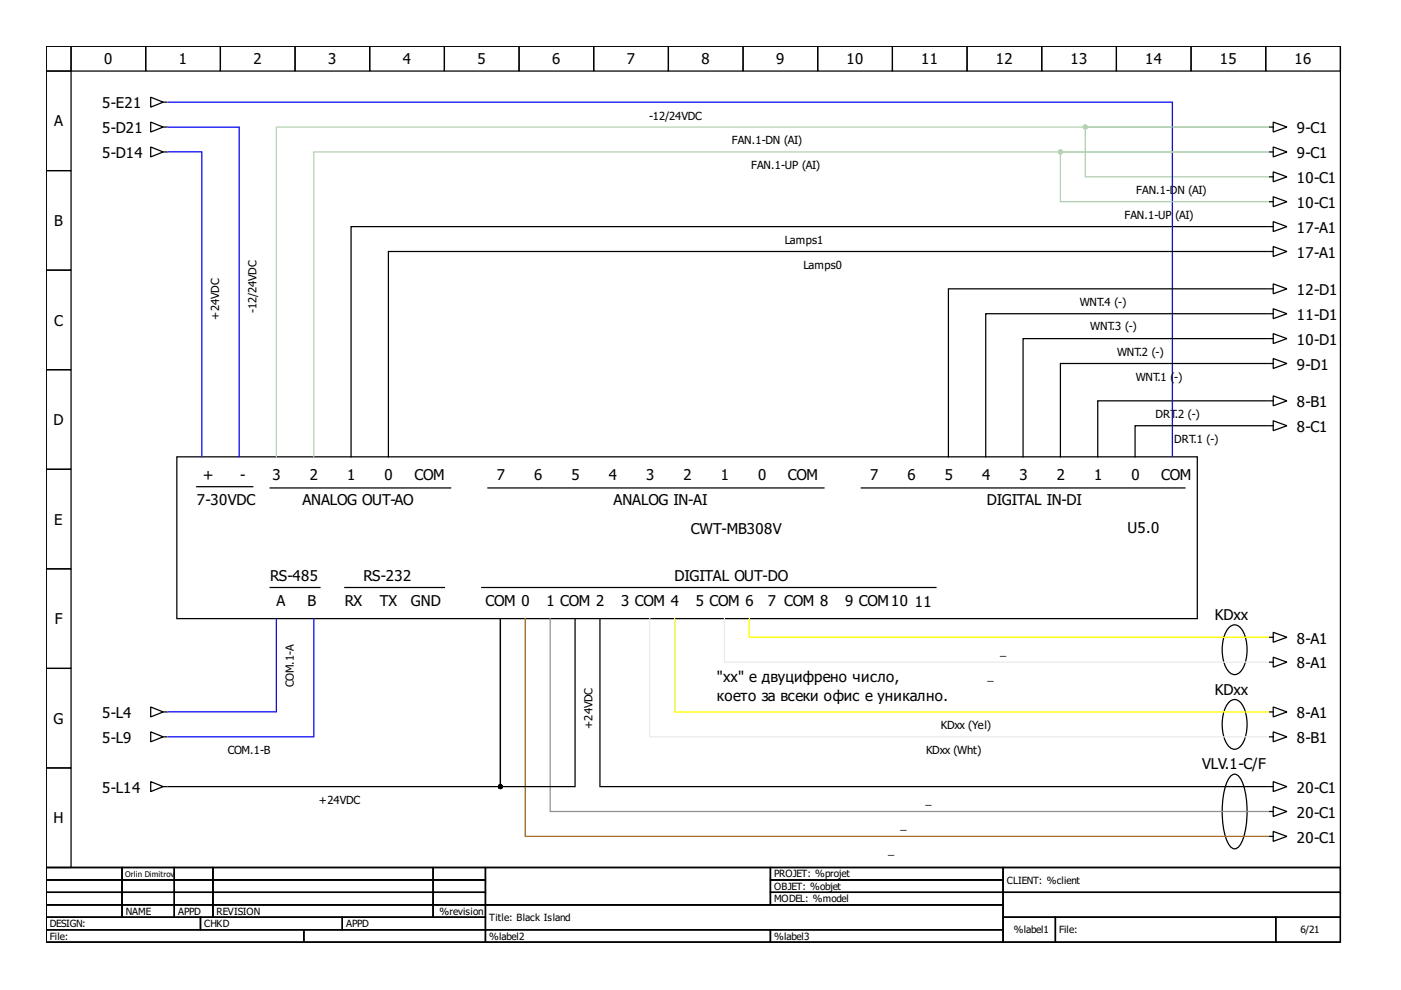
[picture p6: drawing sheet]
<svg xmlns="http://www.w3.org/2000/svg" width="297mm" height="210mm" viewBox="0 0 297 210" stroke-linecap="round" stroke-linejoin="round" font-family="sans-serif">
<g fill="none" stroke="#000" stroke-width=".26">
<path d="M9.8 9.8h274.4v174.1h-274.4zM9.8 9.8h5.3v5.3h-5.3zM9.8 15.1h5.3v21.1h-5.3zM15.1 9.8h15.8v5.3h-15.8zM30.9 9.8h15.8v5.3h-15.8zM46.7 9.8h15.9v5.3h-15.9zM62.6 9.8h15.8v5.3h-15.8zM78.4 9.8h15.8v5.3h-15.8zM94.2 9.8h15.9v5.3h-15.9zM110.1 9.8h15.8v5.3h-15.8zM125.9 9.8h15.8v5.3h-15.8zM141.7 9.8h15.8v5.3h-15.8z"/>
<path d="M157.5 9.8h15.9v5.3h-15.9zM173.4 9.8h15.8v5.3h-15.8zM189.2 9.8h15.8v5.3h-15.8zM205 9.8h15.9v5.3h-15.9zM220.9 9.8h15.8v5.3h-15.8zM236.7 9.8h15.8v5.3h-15.8zM252.5 9.8h15.9v5.3h-15.9zM268.4 9.8h15.8v5.3h-15.8zM9.8 36.2h5.3v21.1h-5.3zM32 20.6l2.6 1.1-2.6 1zM32 31.2l2.6 1-2.6 1.1zM32 25.9l2.6 1-2.6 1.1z"/>
<path d="M34.6 21.7h.8M34.6 26.9h.8M34.6 32.2h.8M269.2 37.5h.7M269.2 26.9h.7M269.2 32.2h.7M269.9 36.4l2.9 1.1-2.9 1zM269.9 25.9l2.9 1-2.9 1.1zM269.9 31.2l2.9 1-2.9 1.1zM9.8 57.3h5.3v21.1h-5.3zM268.9 48h-194.5v48.9M268.9 53.3h-186.6v43.6"/>
<path d="M269.2 48h.7M269.2 53.3h.7M269.2 42.8h.7M269.9 47l2.9 1-2.9 1.1zM269.9 52.3l2.9 1-2.9 1.1zM269.9 41.7l2.9 1.1-2.9 1zM9.8 78.4h5.3v21.1h-5.3zM268.9 77.1h-44.1v19.8M268.9 71.8h-52v25.1M268.9 61.2h-67.8v35.7M268.9 66.5h-59.9v30.4M269.2 71.8h.7"/>
<path d="M269.2 66.5h.7M269.2 61.2h.7M269.2 77.1h.7M269.9 70.7l2.9 1.1-2.9 1zM269.9 65.5l2.9 1-2.9 1.1zM269.9 60.2l2.9 1-2.9 1.1zM269.9 76l2.9 1.1-2.9 1zM9.8 99.5h5.3v21.1h-5.3zM37.5 96.9h216.4v34.3h-216.4zM268.9 85h-36.2v11.9M268.9 90.3h-28.2v6.6M269.2 90.3h.7"/>
<path d="M269.2 85h.7M269.9 89.2l2.9 1.1-2.9 1zM269.9 83.9l2.9 1.1-2.9 1zM41.7 103.2h11.9M57.3 103.5h38.2M103.5 103.5h71.2M182.6 103.5h68.6M9.8 120.6h5.3v21.1h-5.3zM57.3 124.6h10.5M73.1 124.6h21.1M102.1 124.6h96.3M121.9 131.2v35.6h-15.8v-35.6v35.6h-70.5"/>
<path d="M127.2 131.2v35.6h141.7M260.7 132.9a1.59 1.59 0 0 1 2.5 .5 8.8 8.8 0 0 1 0 8.7 1.66 1.66 0 0 1-2.9 0 8.8 8.8 0 0 1 0-8.7zM269.2 135.1h.7M269.9 134.1l2.9 1-2.9 1.1zM269.9 139.3l2.9 1.1-2.9 1.1zM9.8 141.7h5.3v21.1h-5.3zM32 155.2l2.6 1-2.6 1.1zM32 149.9l2.6 1-2.6 1.1zM34.6 150.9h.8M34.6 156.2h.8M260.7 148.7a1.59 1.59 0 0 1 2.5 .5 8.8 8.8 0 0 1 0 8.8 1.66 1.66 0 0 1-2.9 0 8.8 8.8 0 0 1 0-8.8zM269.2 150.9h.7"/>
<path d="M269.2 140.4h.7M269.2 156.2h.7M269.9 149.9l2.9 1-2.9 1.1zM269.9 155.2l2.9 1-2.9 1.1zM9.8 162.8h5.3v21.1h-5.3zM32 165.7l2.6 1.1-2.6 1zM34.6 166.8h.8M260.9 164.5a1.19 1.19 0 0 1 2.1 .5 18.1 18.1 0 0 1 .9 11.7 5.2 5.2 0 0 1-1.7 3.2 1.29 1.29 0 0 1-1.6-.8 18.1 18.1 0 0 1-1-11.7 6.3 6.3 0 0 1 1.3-2.9zM269.2 166.8h.7M269.2 172.1h.7M269.2 177.3h.7M269.9 165.7l2.9 1.1-2.9 1z"/>
<path d="M269.9 171l2.9 1.1-2.9 1zM269.9 176.3l2.9 1-2.9 1.1zM9.8 183.9h274.4v15.9h-274.4zM9.8 183.9h16.1v2.7h-16.1zM9.8 186.6h16.1v2.6h-16.1zM9.8 189.2h16.1v2.6h-16.1zM9.8 191.8h16.1v2.7h-16.1zM9.8 194.5h32.7v2.6h-32.7zM9.8 197.1h54.6v2.7h-54.6zM25.9 183.9h11.1v2.7h-11.1zM25.9 186.6h11.1v2.6h-11.1zM25.9 189.2h11.1v2.6h-11.1z"/>
<path d="M25.9 191.8h11.1v2.7h-11.1zM37 183.9h8.1v2.7h-8.1zM37 186.6h8.1v2.6h-8.1zM37 189.2h8.1v2.6h-8.1zM37 191.8h8.1v2.7h-8.1zM42.5 194.5h30.1v2.6h-30.1zM45.1 183.9h46.7v2.7h-46.7zM45.1 186.6h46.7v2.6h-46.7zM45.1 189.2h46.7v2.6h-46.7zM45.1 191.8h46.7v2.7h-46.7zM64.4 197.1h38.5v2.7h-38.5zM72.6 194.5h30.3v2.6h-30.3z"/>
<path d="M91.8 183.9h11.1v2.7h-11.1zM91.8 186.6h11.1v2.6h-11.1zM91.8 189.2h11.1v2.6h-11.1zM91.8 191.8h11.1v2.7h-11.1zM102.9 183.9h60.4v7.9h-60.4zM102.9 191.8h109.8v5.3h-109.8zM102.9 197.1h60.4v2.7h-60.4zM163.3 183.9h49.4v2.7h-49.4zM163.3 186.6h49.4v2.6h-49.4zM163.3 189.2h49.4v2.6h-49.4zM163.3 197.1h49.4v2.7h-49.4zM212.7 183.9h71.5v5.3h-71.5z"/>
<path d="M212.7 189.2h71.5v5.3h-71.5zM212.7 194.5h11.1v5.3h-11.1zM223.8 194.5h46.7v5.3h-46.7zM270.5 194.5h13.7v5.3h-13.7z"/>
</g>
<path d="M35.6 21.7h213v75.2M35.6 26.9h15.1v70M35.6 32.2h7.2v64.7M58.6 131.2v19.7h-23M66.5 131.2v25h-30.9" fill="none" stroke="#00f" stroke-width=".26"/>
<path d="M268.9 37.5h-38.8v-10.6h38.8h-210.3v70M268.9 42.8h-44.1v-10.6h44.1h-202.4v64.7" fill="none" stroke="#b1d1b1" stroke-width=".26"/>
<g fill="#b1d1b1" stroke="#b1d1b1" stroke-width=".26">
<circle cx="230.1" cy="26.9" r=".4"/>
<circle cx="224.8" cy="32.2" r=".4"/>
</g>
<path d="M143 131.2v19.7h125.9M158.9 131.2v3.9h110" fill="none" stroke="#ff0" stroke-width=".26"/>
<path d="M116.6 131.2v40.9h152.3" fill="none" stroke="#909090" stroke-width=".26"/>
<path d="M137.8 131.2v25h131.1M153.6 131.2v9.2h115.3" fill="none" stroke="#eaeaea" stroke-width=".26"/>
<path d="M111.4 131.2v46.1h157.5" fill="none" stroke="#aa6b1d" stroke-width=".26"/>
<circle cx="106.1" cy="166.8" r=".4" fill="#000" stroke="#000" stroke-width=".26"/>
<g font-size="3.2">
<text x="22.1" y="13.6">0</text>
<text x="37.9" y="13.6">1</text>
<text x="53.7" y="13.6">2</text>
<text x="69.6" y="13.6">3</text>
<text x="85.4" y="13.6">4</text>
<text x="101.2" y="13.6">5</text>
<text x="117" y="13.6">6</text>
<text x="132.9" y="13.6">7</text>
<text x="148.7" y="13.6">8</text>
<text x="164.5" y="13.6">9</text>
<text x="179.4" y="13.6">10</text>
<text x="195.3" y="13.6">11</text>
<text x="211.1" y="13.6">12</text>
<text x="226.9" y="13.6">13</text>
<text x="242.8" y="13.6">14</text>
<text x="258.6" y="13.6">15</text>
<text x="274.4" y="13.6">16</text>
<text x="21.7" y="23">5-E21</text>
<text x="11.5" y="26.8">A</text>
<text x="21.7" y="28.3">5-D21</text>
<text x="275" y="28.3">9-C1</text>
<text x="21.7" y="33.5">5-D14</text>
<text x="275" y="33.5">9-C1</text>
<text x="275" y="38.8">10-C1</text>
<text x="11.5" y="47.9">B</text>
<text x="275" y="44.1">10-C1</text>
<text x="275" y="49.4">17-A1</text>
<text x="275" y="54.6">17-A1</text>
<text x="275" y="62.6">12-D1</text>
<text x="11.5" y="69">C</text>
<text x="275" y="67.8">11-D1</text>
<text x="275" y="73.1">10-D1</text>
<text x="275" y="78.4">9-D1</text>
<text x="275" y="86.3">8-B1</text>
<text x="11.4" y="90.1">D</text>
<text x="275" y="91.6">8-C1</text>
<text x="43" y="101.9">+</text>
<text x="51" y="101.9">-</text>
<text x="57.8" y="101.9">3</text>
<text x="65.7" y="101.9">2</text>
<text x="73.6" y="101.9">1</text>
<text x="81.6" y="101.9">0</text>
<text x="87.9" y="101.9">COM</text>
<text x="105.3" y="101.9">7</text>
<text x="113.2" y="101.9">6</text>
<text x="121.1" y="101.9">5</text>
<text x="129" y="101.9">4</text>
<text x="137" y="101.9">3</text>
<text x="144.9" y="101.9">2</text>
<text x="152.8" y="101.9">1</text>
<text x="160.7" y="101.9">0</text>
<text x="167" y="101.9">COM</text>
<text x="184.5" y="101.9">7</text>
<text x="192.4" y="101.9">6</text>
<text x="200.3" y="101.9">5</text>
<text x="208.2" y="101.9">4</text>
<text x="216.1" y="101.9">3</text>
<text x="224" y="101.9">2</text>
<text x="232" y="101.9">1</text>
<text x="239.9" y="101.9">0</text>
<text x="246.2" y="101.9">COM</text>
<text x="41.7" y="107.2">7-30VDC</text>
<text x="64.1" y="107.2">ANALOG OUT-AO</text>
<text x="130.1" y="107.2">ANALOG IN-AI</text>
<text x="209.3" y="107.2">DIGITAL IN-DI</text>
<text x="11.5" y="111.2">E</text>
<text x="146.5" y="113.2">CWT-MB308V</text>
<text x="239.1" y="113">U5.0</text>
<text x="57.3" y="123.2">RS-485</text>
<text x="77.1" y="123.2">RS-232</text>
<text x="143" y="123.2">DIGITAL OUT-DO</text>
<text x="58.6" y="128.5">A</text>
<text x="65.2" y="128.5">B</text>
<text x="73.1" y="128.5">RX</text>
<text x="80.5" y="128.5">TX</text>
<text x="87.1" y="128.5">GND</text>
<text x="102.9" y="128.5">COM 0</text>
<text x="115.9" y="128.5">1 COM 2</text>
<text x="131.7" y="128.5">3 COM 4</text>
<text x="147.5" y="128.5">5 COM 6</text>
<text x="162.8" y="128.5">7 COM 8</text>
<text x="179.2" y="128.5">9 COM10</text>
<text x="194" y="128.8">11</text>
<text x="257.5" y="131.4">KDxx</text>
<text x="11.6" y="132.3">F</text>
<text x="275" y="136.4">8-A1</text>
<text x="275" y="141.7">8-A1</text>
<text x="152" y="144.6">&quot;xx&quot; е двуцифрено число,</text>
<text x="152" y="148.6">което за всеки офис е уникално.</text>
<text x="257.5" y="147.3">KDxx</text>
<text x="11.4" y="153.5">G</text>
<text x="21.7" y="152.3">5-L4</text>
<text x="275" y="152.3">8-A1</text>
<text x="21.7" y="157.5">5-L9</text>
<text x="275" y="157.5">8-B1</text>
<text x="254.9" y="163.1">VLV.1-C/F</text>
<text x="21.7" y="168.1">5-L14</text>
<text x="275" y="168.1">20-C1</text>
<text x="275" y="173.4">20-C1</text>
<text x="11.4" y="174.6">H</text>
<text x="275" y="178.7">20-C1</text>
</g>
<g font-size="2.4">
<text x="137.6" y="25.4">-12/24VDC</text>
<text x="155.2" y="30.6">FAN.1-DN (AI)</text>
<text x="159.3" y="35.9">FAN.1-UP (AI)</text>
<text x="240.9" y="41.2">FAN.1-DN (AI)</text>
<text x="238.4" y="46.5">FAN.1-UP</text>
<text x="249.2" y="46.5">(AI)</text>
<text x="166.4" y="51.7">Lamps1</text>
<text x="170.3" y="57">Lamps0</text>
<text x="228.9" y="64.9">WNT.4 (-)</text>
<text x="46.5" y="67.8" transform="rotate(-90 46.5 67.8)">+24VDC</text>
<text x="54.4" y="66.4" transform="rotate(-90 54.4 66.4)">-12/24VDC</text>
<text x="231.2" y="69.9">WNT.3 (-)</text>
<text x="236.8" y="75.5">WNT.2 (-)</text>
<text x="240.8" y="80.8">WNT.1 (</text>
<text x="249" y="80.8">-)</text>
<text x="245" y="88.7">DRT.2 (-)</text>
<text x="249" y="94">DRT.1 (-)</text>
<text x="212" y="138.8">_</text>
<text x="62.3" y="145.7" transform="rotate(-90 62.3 145.7)">COM.1-A</text>
<text x="209.4" y="144.1">_</text>
<text x="125.6" y="154.6" transform="rotate(-90 125.6 154.6)">+24VDC</text>
<text x="199.5" y="154.6">KDxx (Yel)</text>
<text x="48.3" y="159.9">COM.1-B</text>
<text x="196.3" y="159.9">KDxx (Wht)</text>
<text x="67.6" y="170.5">+24VDC</text>
<text x="196.2" y="170.5">_</text>
<text x="190.9" y="175.8">_</text>
<text x="188.3" y="181">_</text>
</g>
<g font-size="2.1">
<text x="164.1" y="186">PROJET: %projet</text>
<text x="164.1" y="188.7">OBJET: %objet</text>
<text x="164.1" y="191.3">MODEL: %model</text>
<text x="213.5" y="187.4">CLIENT: %client</text>
<text x="10.6" y="196.6">DESIGN:</text>
<text x="26.7" y="194">NAME</text>
<text x="37.8" y="194">APPD</text>
<text x="43.3" y="196.6">CHKD</text>
<text x="45.9" y="194">REVISION</text>
<text x="73.4" y="196.6">APPD</text>
<text x="93.2" y="194">%revision</text>
<text x="103.7" y="195.3">Title: Black Island</text>
<text x="214.9" y="197.9">%label1</text>
<text x="224.6" y="197.9">File:</text>
<text x="275.7" y="197.9">6/21</text>
<text x="10.6" y="199.2">File:</text>
<text x="103.7" y="199.2">%label2</text>
<text x="164.1" y="199.2">%label3</text>
</g>
<text font-size="1.7" x="26.5" y="185.9">Orlin Dimitrov</text>
</svg>
